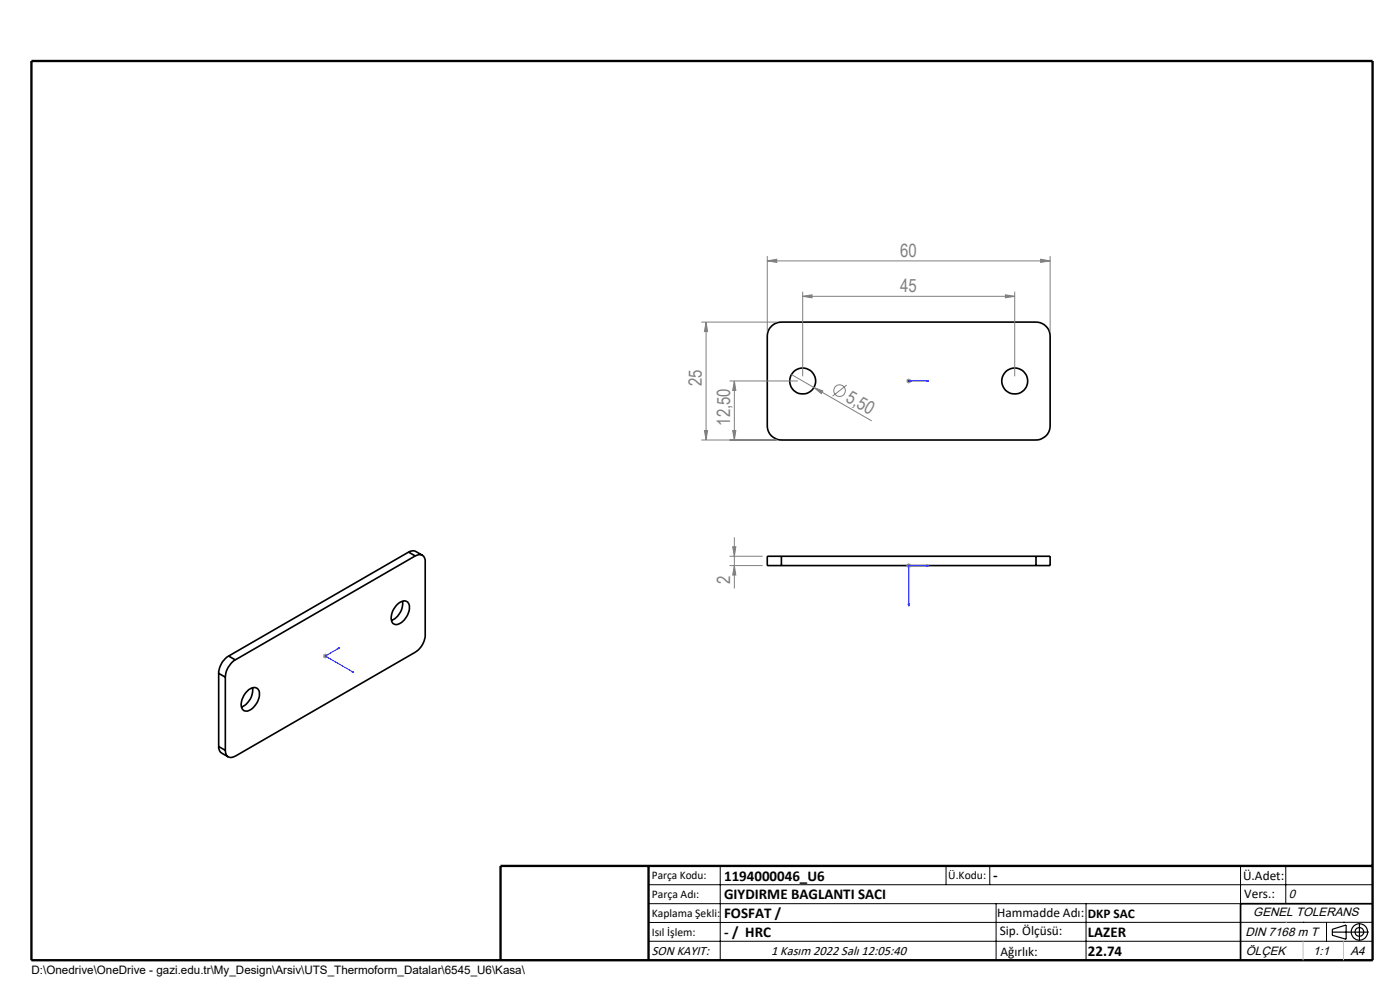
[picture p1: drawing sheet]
<svg xmlns="http://www.w3.org/2000/svg" width="297mm" height="210mm" viewBox="0 0 297 210" stroke-linecap="round" stroke-linejoin="round" font-family="sans-serif">
<g fill="none" stroke="#000" stroke-width=".35">
<path d="M163.7 69.2l.7-.6 1.4-.3h54a3 3 0 0 1 3 3v19a3 3 0 0 1-3 3h-54a3 3 0 0 1-3-3v-19.4a2.7 2.7 0 0 1 .9-1.7zM86.7 117.1l.6-.2h.6l1.7 .9M86.7 117.1l1.4 .8M86.7 117.1l-38.2 22.1M88.1 117.9a1.29 1.29 0 0 1 1.5-.1 1.29 1.29 0 0 1 .6 1.4v15.5a4.6 4.6 0 0 1-2.1 3.7l-38.2 22a1.29 1.29 0 0 1-1.5 .1 1.29 1.29 0 0 1-.6-1.3M88.1 117.9l-38.2 22.1M165.8 118h-3v2h3M165.8 120h54M165.8 118v2M165.8 118h54M219.8 118h3v2h-3M219.8 118v2"/>
<path d="M48.5 139.2a4.6 4.6 0 0 0-2.1 3.6M48.5 139.2l1.4 .8M49.9 140a4.6 4.6 0 0 0-2.1 3.6M84 128.5a1.9 1.9 0 0 1 2.5-.8 3.3 3.3 0 0 1-1 4.1 1.47 1.47 0 0 1-2.3 .2 3.6 3.6 0 0 1 .8-3.5zM85.4 127.5a4 4 0 0 1-2.4 4.1M46.4 158.4v.3l.4 .9 1.6 .9M46.4 142.8l1.4 .8M46.4 158.4l1.4 .8M46.4 142.8v15.6M47.8 143.6v15.6M52.2 146.9a1.81 1.81 0 0 1 2.5-.8 3.3 3.3 0 0 1-1 4 1.44 1.44 0 0 1-2.3 .2 3.5 3.5 0 0 1 .8-3.4zM53.6 145.9a4 4 0 0 1-2.4 4.1"/>
<path d="M291.2 191.7h-28v12"/>
<circle cx="170.3" cy="80.8" r="2.74"/>
<circle cx="215.3" cy="80.8" r="2.75"/>
</g>
<g fill="none" stroke="#808080" stroke-width=".21">
<path d="M162.8 55.3l2-.3v.7zM162.8 54.3v16M162.8 55.3h60M220.8 55l2 .3-2 .4zM222.8 54.3v16M148.8 68.3h16M149.8 68.3l.3 2h-.7zM149.8 68.3v25M167.9 79.4l17 9.9M170.3 62.9l2-.4v.7zM170.3 61.9v17.9M170.3 62.9h45"/>
<path d="M213.3 62.5l2 .4-2 .3zM215.3 61.9v17.9M148.8 93.3h16M149.4 91.3h.7l-.3 2zM154.8 80.8h14.5M155.4 91.3h.7l-.3 2zM155.8 80.8v12.5M155.8 80.8l.3 2h-.7zM172.6 82.2l2 .7-.4 .6zM179.6 81.7l-3 2.3M192.3 80.8h1M192.4 80.5l.7 .7"/>
<path d="M192.8 80.3v1M193.1 80.5l-.7 .7M154.8 120h7M154.8 118h7M155.4 116h.7l-.3 2zM155.8 114v10.8M155.8 120l.3 2h-.7zM192.3 120h1M192.4 119.6l.7 .7M192.8 119.5v1M193.1 119.6l-.7 .7M68.5 139.2h1"/>
<path d="M68.7 138.8l.7 .7M69 138.7v1M69.4 138.8l-.7 .7"/>
<circle cx="178.1" cy="82.9" r="1.23"/>
</g>
<g fill="none" stroke="#000" stroke-width=".25">
<path d="M282.6 197.7h7.8M282.6 197.1l3-.9v3l-3-.8zM288.4 195.8v3.8M106.2 203.7h185"/>
<circle cx="288.4" cy="197.7" r="1.74"/>
<circle cx="288.4" cy="197.7" r=".93"/>
</g>
<path d="M192.7 80.8h.2zM192.8 80.8h.1M192.8 80.8h4.3M197.1 80.8h-.5h.5M196.6 119.9l.5 .1-.5 .1zM197.1 120h-4.3v8.6M71.6 137.5l.4-.1-.2 .2zM72 137.4l-3 1.8 6.1 3.5M192.7 128.2h.2l-.1 .4zM74.7 142.5l.2-.1 .2 .3z" fill="none" stroke="#00f" stroke-width=".21"/>
<g fill="none" stroke="#000" stroke-width=".21">
<path d="M137.6 187.7h153.6M137.6 191.7h153.6M137.6 199.7h153.6M152.8 183.7v20M200.7 183.7v4M210 183.7v4M211.3 191.7v12M230.4 191.7v12M263.2 183.7v20M272.8 183.7v8M276.4 195.6h.1M281.4 195.6v4.1"/>
<path d="M285 195.6h.1M291.2 195.6l-153.6 .1"/>
</g>
<path d="M6.7 12.9h284.5v190.8h-284.5zM137.6 183.7v20M291.2 183.7h-185v20" fill="none" stroke="#000" stroke-width=".5"/>
<path d="M276.4 199.7v4M285 199.7v4" fill="none" stroke="#c0c0c0" stroke-width=".21"/>
<path d="M272.8 195.6h.1" fill="none" stroke="#c0c0c0" stroke-width=".25"/>
<g fill="#00f">
<path d="M196.6 80.8h.5zM192.7 80.8h.2z"/>
<path d="M196.6 119.9v.2l.5-.1zM192.7 128.2l.1 .4 .1-.4zM71.6 137.5l.2 .1 .2-.2zM74.7 142.5l.4 .2-.2-.3z"/>
</g>
<g fill="#808080">
<path d="M172.6 82.2l2 .7-.4 .6z"/>
<path d="M162.8 55.3l2-.3v.7zM220.8 55l2 .3-2 .4zM170.3 62.9l2-.4v.7zM213.3 62.5l2 .4-2 .3z"/>
<path d="M149.8 68.3l.3 2h-.7zM149.4 91.3h.7l-.3 2zM155.8 80.8l.3 2h-.7zM155.4 91.3h.7l-.3 2zM155.4 116h.7l-.3 2zM155.8 120l.3 2h-.7z"/>
</g>
<g font-size="3.9" fill="#808080">
<text x="191" y="54.4">60</text>
<text x="191" y="62">45</text>
<text x="148.9" y="81.9" transform="rotate(-90 148.9 81.9)">25</text>
<text x="179.2" y="85" transform="rotate(30 179.2 85)">5,50</text>
<text x="154.9" y="90.3" transform="rotate(-90 154.9 90.3)">12,50</text>
<text x="154.9" y="123.9" transform="rotate(-90 154.9 123.9)">2</text>
</g>
<g font-size="3.2">
<text x="153.6" y="186.8">1194000046_U6</text>
<text x="153.6" y="190.8">GIYDIRME BAGLANTI SACI</text>
<text x="210.7" y="186.6">-</text>
<text x="153.6" y="194.8">FOSFAT /</text>
<text x="153.6" y="198.8">- / HRC</text>
<text x="230.8" y="198.7">LAZER</text>
<text x="230.8" y="202.8">22.74</text>
</g>
<g font-size="2.8">
<text x="263.7" y="186.7">Ü.Adet:</text>
<text x="263.9" y="190.5">Vers.:</text>
<text x="211.5" y="194.5">Hammadde Adı:</text>
<text x="230.8" y="194.7">DKP SAC</text>
<text x="138.3" y="202.6">SON KAYIT:</text>
<text x="163.6" y="202.6">1 Kasım 2022 Salı 12:05:40</text>
<text x="212.1" y="198.4">Sip. Ölçüsü:</text>
<text x="212.2" y="202.7">Ağırlık:</text>
</g>
<g font-size="2.6">
<text x="273.4" y="190.4">0</text>
<text x="265.9" y="194.4">GENEL TOLERANS</text>
<text x="264.2" y="198.5">DIN 7168 m T</text>
<text x="264.3" y="202.6">ÖLÇEK</text>
<text x="278.5" y="202.6">1:1</text>
<text x="286.5" y="202.6">A4</text>
</g>
<g font-size="2.5">
<text x="138.3" y="186.4">Parça Kodu:</text>
<text x="138.3" y="190.5">Parça Adı:</text>
<text x="201.2" y="186.5">Ü.Kodu:</text>
<text x="138.3" y="194.5">Kaplama Şekli:</text>
<text x="138.3" y="198.6">Isıl İşlem:</text>
<text x="6.7" y="206.7">D:\Onedrive\OneDrive - gazi.edu.tr\My_Design\Arsiv\UTS_Thermoform_Datalar\6545_U6\Kasa\</text>
</g>
</svg>
